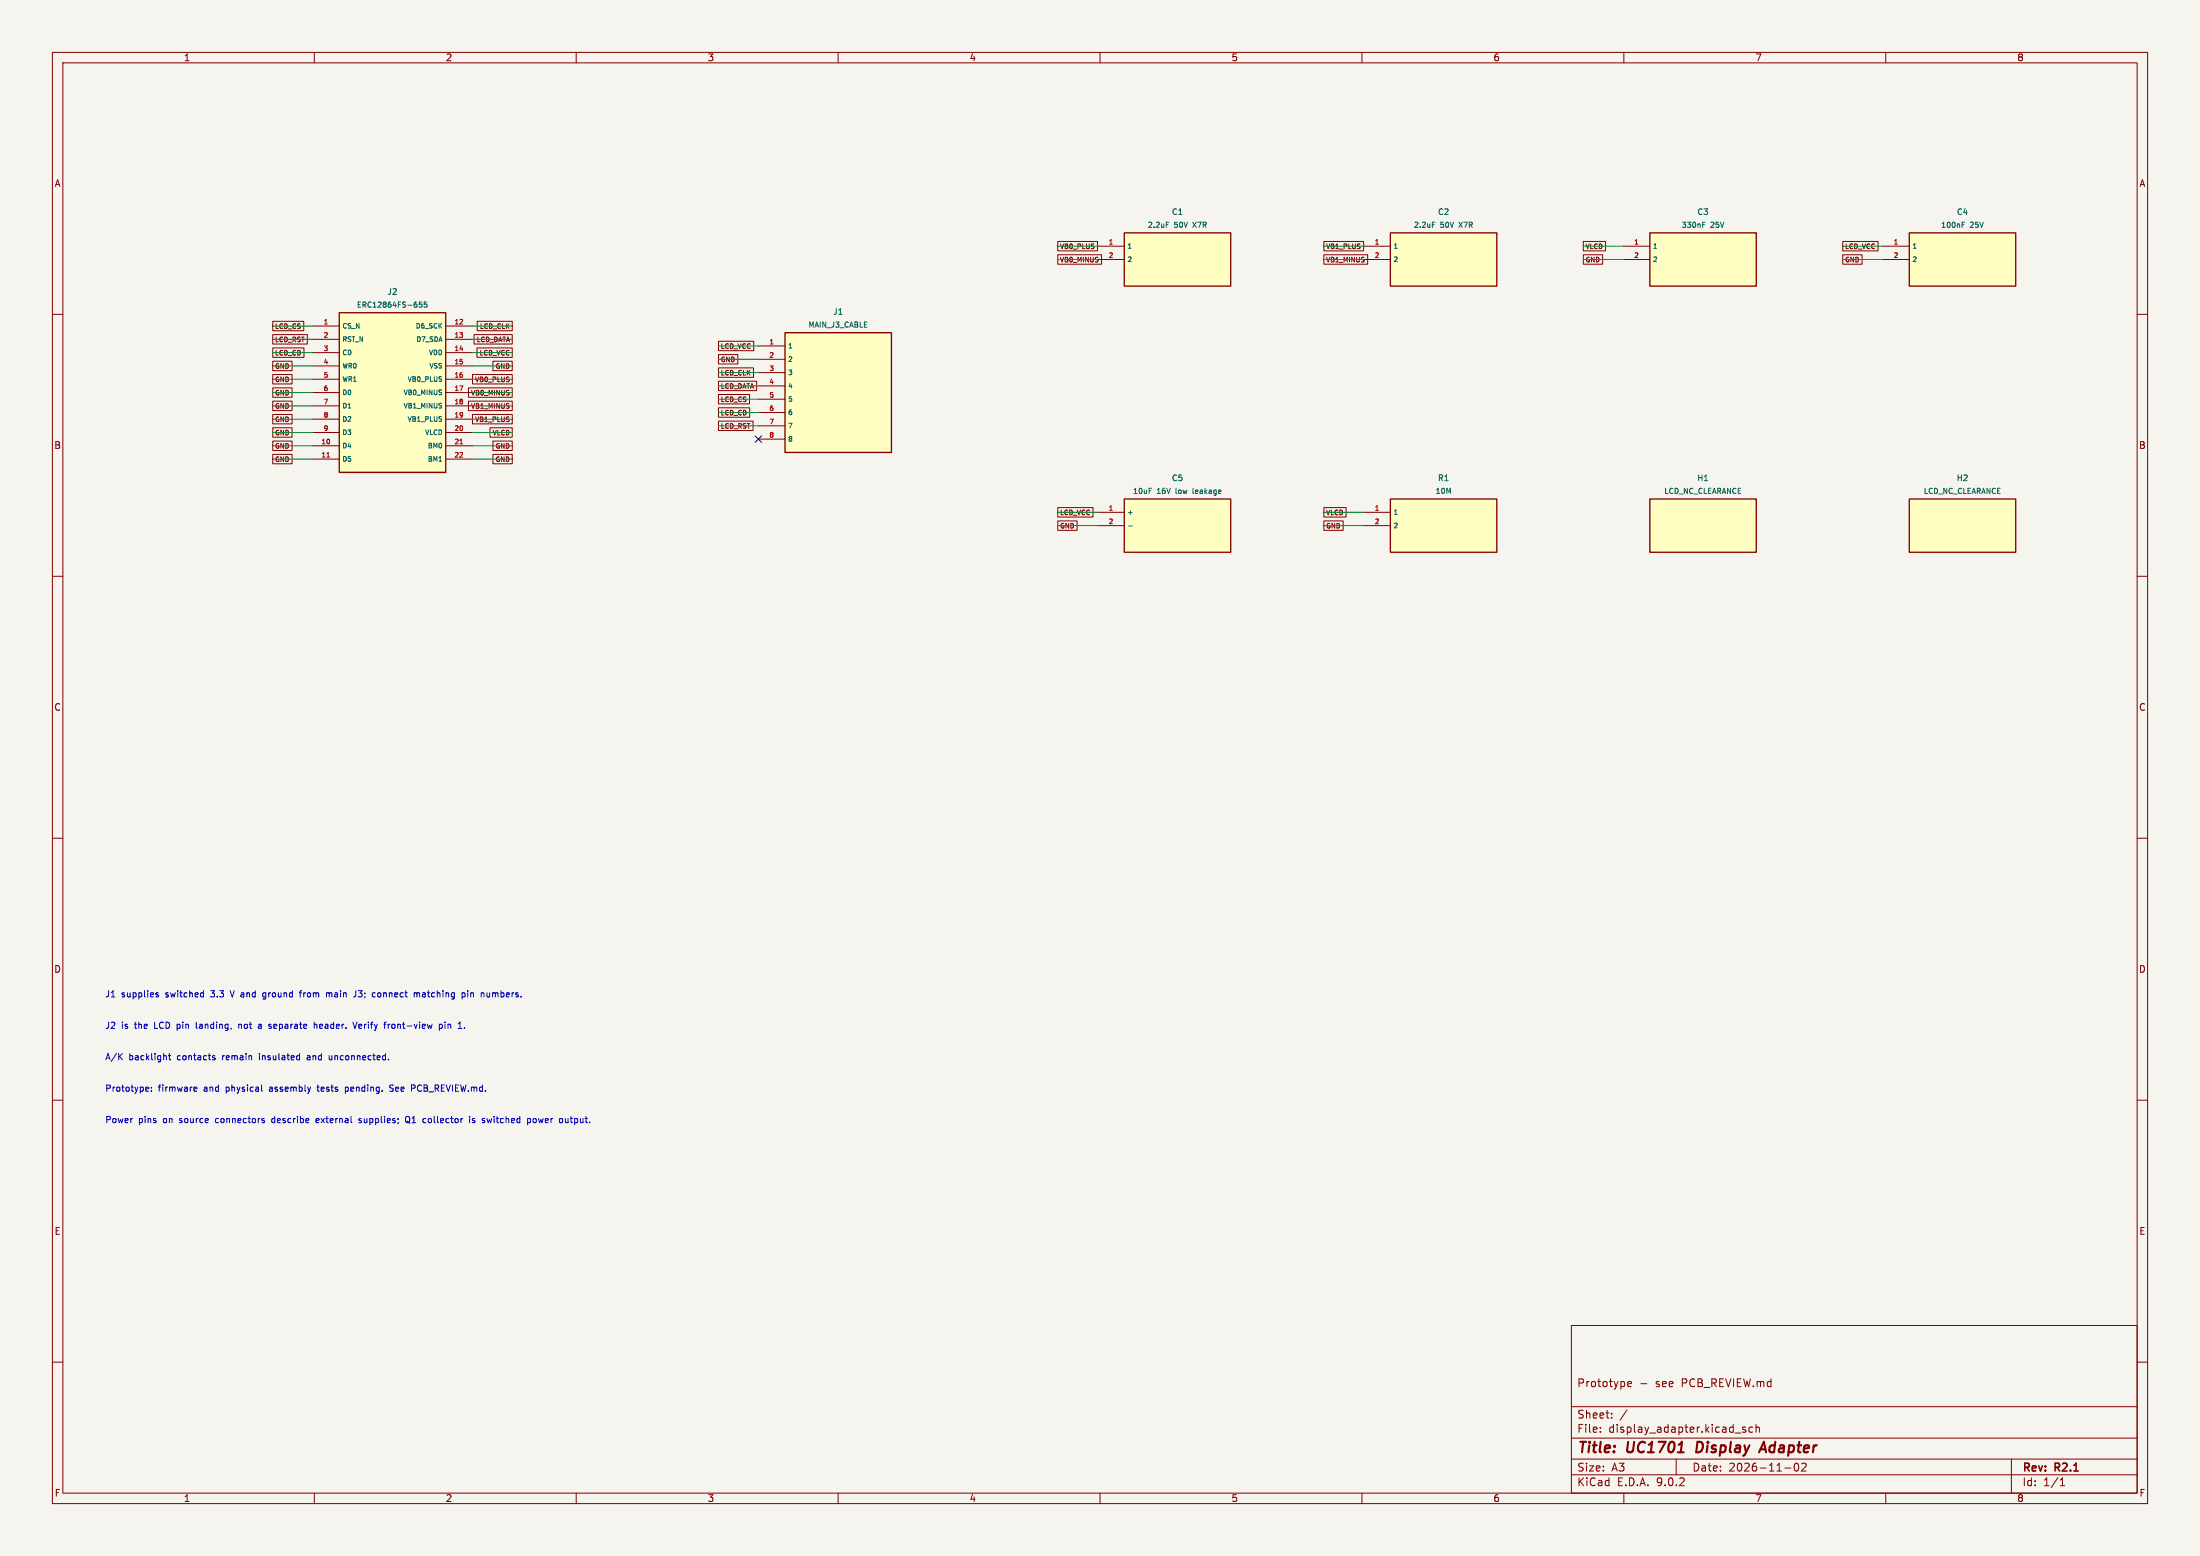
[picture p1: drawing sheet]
(kicad_sch (version 20230121) (generator eeschema) (paper "A3") (title_block (title "UC1701 Display Adapter") (date "2026-11-02") (rev "R2.1") (comment 1 "Prototype - see PCB_REVIEW.md")) (lib_symbols (symbol "MW:MW_J2" (pin_names (offset .508)) (in_bom yes) (on_board yes) (property "Reference" "J2" (at 0 19.2400 0) (effects (font (size 1 1)))) (property "Value" "ERC12864FS-655" (at 0 16.7400 0) (effects (font (size 1 1)))) (symbol "MW_J2_0_1" (rectangle (start -10.16 -15.2400) (end 10.16 15.2400) (stroke (width .254) (type default)) (fill (type background)))) (symbol "MW_J2_1_1" (pin input line (at -15.2400 12.7000 0) (length 5.08) (name "CS_N" (effects (font (size .9 .9)))) (number "1" (effects (font (size .9 .9))))) (pin input line (at -15.2400 10.1600 0) (length 5.08) (name "RST_N" (effects (font (size .9 .9)))) (number "2" (effects (font (size .9 .9))))) (pin input line (at -15.2400 7.6200 0) (length 5.08) (name "CD" (effects (font (size .9 .9)))) (number "3" (effects (font (size .9 .9))))) (pin input line (at -15.2400 5.0800 0) (length 5.08) (name "WR0" (effects (font (size .9 .9)))) (number "4" (effects (font (size .9 .9))))) (pin input line (at -15.2400 2.5400 0) (length 5.08) (name "WR1" (effects (font (size .9 .9)))) (number "5" (effects (font (size .9 .9))))) (pin input line (at -15.2400 0.0000 0) (length 5.08) (name "D0" (effects (font (size .9 .9)))) (number "6" (effects (font (size .9 .9))))) (pin input line (at -15.2400 -2.5400 0) (length 5.08) (name "D1" (effects (font (size .9 .9)))) (number "7" (effects (font (size .9 .9))))) (pin input line (at -15.2400 -5.0800 0) (length 5.08) (name "D2" (effects (font (size .9 .9)))) (number "8" (effects (font (size .9 .9))))) (pin input line (at -15.2400 -7.6200 0) (length 5.08) (name "D3" (effects (font (size .9 .9)))) (number "9" (effects (font (size .9 .9))))) (pin input line (at -15.2400 -10.1600 0) (length 5.08) (name "D4" (effects (font (size .9 .9)))) (number "10" (effects (font (size .9 .9))))) (pin input line (at -15.2400 -12.7000 0) (length 5.08) (name "D5" (effects (font (size .9 .9)))) (number "11" (effects (font (size .9 .9))))) (pin input line (at 15.2400 12.7000 180) (length 5.08) (name "D6_SCK" (effects (font (size .9 .9)))) (number "12" (effects (font (size .9 .9))))) (pin input line (at 15.2400 10.1600 180) (length 5.08) (name "D7_SDA" (effects (font (size .9 .9)))) (number "13" (effects (font (size .9 .9))))) (pin power_in line (at 15.2400 7.6200 180) (length 5.08) (name "VDD" (effects (font (size .9 .9)))) (number "14" (effects (font (size .9 .9))))) (pin power_in line (at 15.2400 5.0800 180) (length 5.08) (name "VSS" (effects (font (size .9 .9)))) (number "15" (effects (font (size .9 .9))))) (pin passive line (at 15.2400 2.5400 180) (length 5.08) (name "VB0_PLUS" (effects (font (size .9 .9)))) (number "16" (effects (font (size .9 .9))))) (pin passive line (at 15.2400 0.0000 180) (length 5.08) (name "VB0_MINUS" (effects (font (size .9 .9)))) (number "17" (effects (font (size .9 .9))))) (pin passive line (at 15.2400 -2.5400 180) (length 5.08) (name "VB1_MINUS" (effects (font (size .9 .9)))) (number "18" (effects (font (size .9 .9))))) (pin passive line (at 15.2400 -5.0800 180) (length 5.08) (name "VB1_PLUS" (effects (font (size .9 .9)))) (number "19" (effects (font (size .9 .9))))) (pin power_out line (at 15.2400 -7.6200 180) (length 5.08) (name "VLCD" (effects (font (size .9 .9)))) (number "20" (effects (font (size .9 .9))))) (pin input line (at 15.2400 -10.1600 180) (length 5.08) (name "BM0" (effects (font (size .9 .9)))) (number "21" (effects (font (size .9 .9))))) (pin input line (at 15.2400 -12.7000 180) (length 5.08) (name "BM1" (effects (font (size .9 .9)))) (number "22" (effects (font (size .9 .9))))))) (symbol "MW:MW_J1" (pin_names (offset .508)) (in_bom yes) (on_board yes) (property "Reference" "J1" (at 0 15.4300 0) (effects (font (size 1 1)))) (property "Value" "MAIN_J3_CABLE" (at 0 12.9300 0) (effects (font (size 1 1)))) (symbol "MW_J1_0_1" (rectangle (start -10.16 -11.4300) (end 10.16 11.4300) (stroke (width .254) (type default)) (fill (type background)))) (symbol "MW_J1_1_1" (pin power_out line (at -15.2400 8.8900 0) (length 5.08) (name "1" (effects (font (size .9 .9)))) (number "1" (effects (font (size .9 .9))))) (pin power_out line (at -15.2400 6.3500 0) (length 5.08) (name "2" (effects (font (size .9 .9)))) (number "2" (effects (font (size .9 .9))))) (pin output line (at -15.2400 3.8100 0) (length 5.08) (name "3" (effects (font (size .9 .9)))) (number "3" (effects (font (size .9 .9))))) (pin output line (at -15.2400 1.2700 0) (length 5.08) (name "4" (effects (font (size .9 .9)))) (number "4" (effects (font (size .9 .9))))) (pin output line (at -15.2400 -1.2700 0) (length 5.08) (name "5" (effects (font (size .9 .9)))) (number "5" (effects (font (size .9 .9))))) (pin output line (at -15.2400 -3.8100 0) (length 5.08) (name "6" (effects (font (size .9 .9)))) (number "6" (effects (font (size .9 .9))))) (pin output line (at -15.2400 -6.3500 0) (length 5.08) (name "7" (effects (font (size .9 .9)))) (number "7" (effects (font (size .9 .9))))) (pin output line (at -15.2400 -8.8900 0) (length 5.08) (name "8" (effects (font (size .9 .9)))) (number "8" (effects (font (size .9 .9))))))) (symbol "MW:MW_C1" (pin_names (offset .508)) (in_bom yes) (on_board yes) (property "Reference" "C1" (at 0 9.0800 0) (effects (font (size 1 1)))) (property "Value" "2.2uF 50V X7R" (at 0 6.5800 0) (effects (font (size 1 1)))) (symbol "MW_C1_0_1" (rectangle (start -10.16 -5.0800) (end 10.16 5.0800) (stroke (width .254) (type default)) (fill (type background)))) (symbol "MW_C1_1_1" (pin passive line (at -15.2400 2.5400 0) (length 5.08) (name "1" (effects (font (size .9 .9)))) (number "1" (effects (font (size .9 .9))))) (pin passive line (at -15.2400 0.0000 0) (length 5.08) (name "2" (effects (font (size .9 .9)))) (number "2" (effects (font (size .9 .9))))))) (symbol "MW:MW_C2" (pin_names (offset .508)) (in_bom yes) (on_board yes) (property "Reference" "C2" (at 0 9.0800 0) (effects (font (size 1 1)))) (property "Value" "2.2uF 50V X7R" (at 0 6.5800 0) (effects (font (size 1 1)))) (symbol "MW_C2_0_1" (rectangle (start -10.16 -5.0800) (end 10.16 5.0800) (stroke (width .254) (type default)) (fill (type background)))) (symbol "MW_C2_1_1" (pin passive line (at -15.2400 2.5400 0) (length 5.08) (name "1" (effects (font (size .9 .9)))) (number "1" (effects (font (size .9 .9))))) (pin passive line (at -15.2400 0.0000 0) (length 5.08) (name "2" (effects (font (size .9 .9)))) (number "2" (effects (font (size .9 .9))))))) (symbol "MW:MW_C3" (pin_names (offset .508)) (in_bom yes) (on_board yes) (property "Reference" "C3" (at 0 9.0800 0) (effects (font (size 1 1)))) (property "Value" "330nF 25V" (at 0 6.5800 0) (effects (font (size 1 1)))) (symbol "MW_C3_0_1" (rectangle (start -10.16 -5.0800) (end 10.16 5.0800) (stroke (width .254) (type default)) (fill (type background)))) (symbol "MW_C3_1_1" (pin passive line (at -15.2400 2.5400 0) (length 5.08) (name "1" (effects (font (size .9 .9)))) (number "1" (effects (font (size .9 .9))))) (pin passive line (at -15.2400 0.0000 0) (length 5.08) (name "2" (effects (font (size .9 .9)))) (number "2" (effects (font (size .9 .9))))))) (symbol "MW:MW_C4" (pin_names (offset .508)) (in_bom yes) (on_board yes) (property "Reference" "C4" (at 0 9.0800 0) (effects (font (size 1 1)))) (property "Value" "100nF 25V" (at 0 6.5800 0) (effects (font (size 1 1)))) (symbol "MW_C4_0_1" (rectangle (start -10.16 -5.0800) (end 10.16 5.0800) (stroke (width .254) (type default)) (fill (type background)))) (symbol "MW_C4_1_1" (pin passive line (at -15.2400 2.5400 0) (length 5.08) (name "1" (effects (font (size .9 .9)))) (number "1" (effects (font (size .9 .9))))) (pin passive line (at -15.2400 0.0000 0) (length 5.08) (name "2" (effects (font (size .9 .9)))) (number "2" (effects (font (size .9 .9))))))) (symbol "MW:MW_C5" (pin_names (offset .508)) (in_bom yes) (on_board yes) (property "Reference" "C5" (at 0 9.0800 0) (effects (font (size 1 1)))) (property "Value" "10uF 16V low leakage" (at 0 6.5800 0) (effects (font (size 1 1)))) (symbol "MW_C5_0_1" (rectangle (start -10.16 -5.0800) (end 10.16 5.0800) (stroke (width .254) (type default)) (fill (type background)))) (symbol "MW_C5_1_1" (pin passive line (at -15.2400 2.5400 0) (length 5.08) (name "+" (effects (font (size .9 .9)))) (number "1" (effects (font (size .9 .9))))) (pin passive line (at -15.2400 0.0000 0) (length 5.08) (name "-" (effects (font (size .9 .9)))) (number "2" (effects (font (size .9 .9))))))) (symbol "MW:MW_R1" (pin_names (offset .508)) (in_bom yes) (on_board yes) (property "Reference" "R1" (at 0 9.0800 0) (effects (font (size 1 1)))) (property "Value" "10M" (at 0 6.5800 0) (effects (font (size 1 1)))) (symbol "MW_R1_0_1" (rectangle (start -10.16 -5.0800) (end 10.16 5.0800) (stroke (width .254) (type default)) (fill (type background)))) (symbol "MW_R1_1_1" (pin passive line (at -15.2400 2.5400 0) (length 5.08) (name "1" (effects (font (size .9 .9)))) (number "1" (effects (font (size .9 .9))))) (pin passive line (at -15.2400 0.0000 0) (length 5.08) (name "2" (effects (font (size .9 .9)))) (number "2" (effects (font (size .9 .9))))))) (symbol "MW:MW_H1" (pin_names (offset .508)) (in_bom yes) (on_board yes) (property "Reference" "H1" (at 0 9.0800 0) (effects (font (size 1 1)))) (property "Value" "LCD_NC_CLEARANCE" (at 0 6.5800 0) (effects (font (size 1 1)))) (symbol "MW_H1_0_1" (rectangle (start -10.16 -5.0800) (end 10.16 5.0800) (stroke (width .254) (type default)) (fill (type background)))) (symbol "MW_H1_1_1" )) (symbol "MW:MW_H2" (pin_names (offset .508)) (in_bom yes) (on_board yes) (property "Reference" "H2" (at 0 9.0800 0) (effects (font (size 1 1)))) (property "Value" "LCD_NC_CLEARANCE" (at 0 6.5800 0) (effects (font (size 1 1)))) (symbol "MW_H2_0_1" (rectangle (start -10.16 -5.0800) (end 10.16 5.0800) (stroke (width .254) (type default)) (fill (type background)))) (symbol "MW_H2_1_1" ))) (wire (pts (xy 59.6900 62.2300) (xy 52.0700 62.2300)) (stroke (width 0) (type default))) (global_label "LCD_CS" (shape passive) (at 52.0700 62.2300 0) (effects (font (size .9 .9)) (justify left))) (wire (pts (xy 59.6900 64.7700) (xy 52.0700 64.7700)) (stroke (width 0) (type default))) (global_label "LCD_RST" (shape passive) (at 52.0700 64.7700 0) (effects (font (size .9 .9)) (justify left))) (wire (pts (xy 59.6900 67.3100) (xy 52.0700 67.3100)) (stroke (width 0) (type default))) (global_label "LCD_CD" (shape passive) (at 52.0700 67.3100 0) (effects (font (size .9 .9)) (justify left))) (wire (pts (xy 59.6900 69.8500) (xy 52.0700 69.8500)) (stroke (width 0) (type default))) (global_label "GND" (shape passive) (at 52.0700 69.8500 0) (effects (font (size .9 .9)) (justify left))) (wire (pts (xy 59.6900 72.3900) (xy 52.0700 72.3900)) (stroke (width 0) (type default))) (global_label "GND" (shape passive) (at 52.0700 72.3900 0) (effects (font (size .9 .9)) (justify left))) (wire (pts (xy 59.6900 74.9300) (xy 52.0700 74.9300)) (stroke (width 0) (type default))) (global_label "GND" (shape passive) (at 52.0700 74.9300 0) (effects (font (size .9 .9)) (justify left))) (wire (pts (xy 59.6900 77.4700) (xy 52.0700 77.4700)) (stroke (width 0) (type default))) (global_label "GND" (shape passive) (at 52.0700 77.4700 0) (effects (font (size .9 .9)) (justify left))) (wire (pts (xy 59.6900 80.0100) (xy 52.0700 80.0100)) (stroke (width 0) (type default))) (global_label "GND" (shape passive) (at 52.0700 80.0100 0) (effects (font (size .9 .9)) (justify left))) (wire (pts (xy 59.6900 82.5500) (xy 52.0700 82.5500)) (stroke (width 0) (type default))) (global_label "GND" (shape passive) (at 52.0700 82.5500 0) (effects (font (size .9 .9)) (justify left))) (wire (pts (xy 59.6900 85.0900) (xy 52.0700 85.0900)) (stroke (width 0) (type default))) (global_label "GND" (shape passive) (at 52.0700 85.0900 0) (effects (font (size .9 .9)) (justify left))) (wire (pts (xy 59.6900 87.6300) (xy 52.0700 87.6300)) (stroke (width 0) (type default))) (global_label "GND" (shape passive) (at 52.0700 87.6300 0) (effects (font (size .9 .9)) (justify left))) (wire (pts (xy 90.1700 62.2300) (xy 97.7900 62.2300)) (stroke (width 0) (type default))) (global_label "LCD_CLK" (shape passive) (at 97.7900 62.2300 180) (effects (font (size .9 .9)) (justify right))) (wire (pts (xy 90.1700 64.7700) (xy 97.7900 64.7700)) (stroke (width 0) (type default))) (global_label "LCD_DATA" (shape passive) (at 97.7900 64.7700 180) (effects (font (size .9 .9)) (justify right))) (wire (pts (xy 90.1700 67.3100) (xy 97.7900 67.3100)) (stroke (width 0) (type default))) (global_label "LCD_VCC" (shape passive) (at 97.7900 67.3100 180) (effects (font (size .9 .9)) (justify right))) (wire (pts (xy 90.1700 69.8500) (xy 97.7900 69.8500)) (stroke (width 0) (type default))) (global_label "GND" (shape passive) (at 97.7900 69.8500 180) (effects (font (size .9 .9)) (justify right))) (wire (pts (xy 90.1700 72.3900) (xy 97.7900 72.3900)) (stroke (width 0) (type default))) (global_label "VB0_PLUS" (shape passive) (at 97.7900 72.3900 180) (effects (font (size .9 .9)) (justify right))) (wire (pts (xy 90.1700 74.9300) (xy 97.7900 74.9300)) (stroke (width 0) (type default))) (global_label "VB0_MINUS" (shape passive) (at 97.7900 74.9300 180) (effects (font (size .9 .9)) (justify right))) (wire (pts (xy 90.1700 77.4700) (xy 97.7900 77.4700)) (stroke (width 0) (type default))) (global_label "VB1_MINUS" (shape passive) (at 97.7900 77.4700 180) (effects (font (size .9 .9)) (justify right))) (wire (pts (xy 90.1700 80.0100) (xy 97.7900 80.0100)) (stroke (width 0) (type default))) (global_label "VB1_PLUS" (shape passive) (at 97.7900 80.0100 180) (effects (font (size .9 .9)) (justify right))) (wire (pts (xy 90.1700 82.5500) (xy 97.7900 82.5500)) (stroke (width 0) (type default))) (global_label "VLCD" (shape passive) (at 97.7900 82.5500 180) (effects (font (size .9 .9)) (justify right))) (wire (pts (xy 90.1700 85.0900) (xy 97.7900 85.0900)) (stroke (width 0) (type default))) (global_label "GND" (shape passive) (at 97.7900 85.0900 180) (effects (font (size .9 .9)) (justify right))) (wire (pts (xy 90.1700 87.6300) (xy 97.7900 87.6300)) (stroke (width 0) (type default))) (global_label "GND" (shape passive) (at 97.7900 87.6300 180) (effects (font (size .9 .9)) (justify right))) (wire (pts (xy 144.7800 66.0400) (xy 137.1600 66.0400)) (stroke (width 0) (type default))) (global_label "LCD_VCC" (shape passive) (at 137.1600 66.0400 0) (effects (font (size .9 .9)) (justify left))) (wire (pts (xy 144.7800 68.5800) (xy 137.1600 68.5800)) (stroke (width 0) (type default))) (global_label "GND" (shape passive) (at 137.1600 68.5800 0) (effects (font (size .9 .9)) (justify left))) (wire (pts (xy 144.7800 71.1200) (xy 137.1600 71.1200)) (stroke (width 0) (type default))) (global_label "LCD_CLK" (shape passive) (at 137.1600 71.1200 0) (effects (font (size .9 .9)) (justify left))) (wire (pts (xy 144.7800 73.6600) (xy 137.1600 73.6600)) (stroke (width 0) (type default))) (global_label "LCD_DATA" (shape passive) (at 137.1600 73.6600 0) (effects (font (size .9 .9)) (justify left))) (wire (pts (xy 144.7800 76.2000) (xy 137.1600 76.2000)) (stroke (width 0) (type default))) (global_label "LCD_CS" (shape passive) (at 137.1600 76.2000 0) (effects (font (size .9 .9)) (justify left))) (wire (pts (xy 144.7800 78.7400) (xy 137.1600 78.7400)) (stroke (width 0) (type default))) (global_label "LCD_CD" (shape passive) (at 137.1600 78.7400 0) (effects (font (size .9 .9)) (justify left))) (wire (pts (xy 144.7800 81.2800) (xy 137.1600 81.2800)) (stroke (width 0) (type default))) (global_label "LCD_RST" (shape passive) (at 137.1600 81.2800 0) (effects (font (size .9 .9)) (justify left))) (no_connect (at 144.7800 83.8200)) (wire (pts (xy 209.5500 46.9900) (xy 201.9300 46.9900)) (stroke (width 0) (type default))) (global_label "VB0_PLUS" (shape passive) (at 201.9300 46.9900 0) (effects (font (size .9 .9)) (justify left))) (wire (pts (xy 209.5500 49.5300) (xy 201.9300 49.5300)) (stroke (width 0) (type default))) (global_label "VB0_MINUS" (shape passive) (at 201.9300 49.5300 0) (effects (font (size .9 .9)) (justify left))) (wire (pts (xy 260.3500 46.9900) (xy 252.7300 46.9900)) (stroke (width 0) (type default))) (global_label "VB1_PLUS" (shape passive) (at 252.7300 46.9900 0) (effects (font (size .9 .9)) (justify left))) (wire (pts (xy 260.3500 49.5300) (xy 252.7300 49.5300)) (stroke (width 0) (type default))) (global_label "VB1_MINUS" (shape passive) (at 252.7300 49.5300 0) (effects (font (size .9 .9)) (justify left))) (wire (pts (xy 309.8800 46.9900) (xy 302.2600 46.9900)) (stroke (width 0) (type default))) (global_label "VLCD" (shape passive) (at 302.2600 46.9900 0) (effects (font (size .9 .9)) (justify left))) (wire (pts (xy 309.8800 49.5300) (xy 302.2600 49.5300)) (stroke (width 0) (type default))) (global_label "GND" (shape passive) (at 302.2600 49.5300 0) (effects (font (size .9 .9)) (justify left))) (wire (pts (xy 359.4100 46.9900) (xy 351.7900 46.9900)) (stroke (width 0) (type default))) (global_label "LCD_VCC" (shape passive) (at 351.7900 46.9900 0) (effects (font (size .9 .9)) (justify left))) (wire (pts (xy 359.4100 49.5300) (xy 351.7900 49.5300)) (stroke (width 0) (type default))) (global_label "GND" (shape passive) (at 351.7900 49.5300 0) (effects (font (size .9 .9)) (justify left))) (wire (pts (xy 209.5500 97.7900) (xy 201.9300 97.7900)) (stroke (width 0) (type default))) (global_label "LCD_VCC" (shape passive) (at 201.9300 97.7900 0) (effects (font (size .9 .9)) (justify left))) (wire (pts (xy 209.5500 100.3300) (xy 201.9300 100.3300)) (stroke (width 0) (type default))) (global_label "GND" (shape passive) (at 201.9300 100.3300 0) (effects (font (size .9 .9)) (justify left))) (wire (pts (xy 260.3500 97.7900) (xy 252.7300 97.7900)) (stroke (width 0) (type default))) (global_label "VLCD" (shape passive) (at 252.7300 97.7900 0) (effects (font (size .9 .9)) (justify left))) (wire (pts (xy 260.3500 100.3300) (xy 252.7300 100.3300)) (stroke (width 0) (type default))) (global_label "GND" (shape passive) (at 252.7300 100.3300 0) (effects (font (size .9 .9)) (justify left))) (text "J1 supplies switched 3.3 V and ground from main J3; connect matching pin numbers." (at 20 190 0) (effects (font (size 1.2 1.2)) (justify left))) (text "J2 is the LCD pin landing, not a separate header. Verify front-view pin 1." (at 20 196 0) (effects (font (size 1.2 1.2)) (justify left))) (text "A/K backlight contacts remain insulated and unconnected." (at 20 202 0) (effects (font (size 1.2 1.2)) (justify left))) (text "Prototype: firmware and physical assembly tests pending. See PCB_REVIEW.md." (at 20 208 0) (effects (font (size 1.2 1.2)) (justify left))) (text "Power pins on source connectors describe external supplies; Q1 collector is switched power output." (at 20 214 0) (effects (font (size 1.2 1.2)) (justify left))) (symbol (lib_id "MW:MW_J2") (at 74.9300 74.9300 0) (unit 1) (in_bom yes) (on_board yes) (property "Reference" "J2" (at 74.9300 55.6900 0) (effects (font (size 1.1 1.1)))) (property "Value" "ERC12864FS-655" (at 74.9300 58.1900 0) (effects (font (size 1 1)))) (property "Footprint" "MW_footprints:PinHeader_1x22_P1.27mm_Vertical" (at 74.9300 74.9300 0) (effects (font (size 1 1)) hide)) (pin "1") (pin "2") (pin "3") (pin "4") (pin "5") (pin "6") (pin "7") (pin "8") (pin "9") (pin "10") (pin "11") (pin "12") (pin "13") (pin "14") (pin "15") (pin "16") (pin "17") (pin "18") (pin "19") (pin "20") (pin "21") (pin "22")) (symbol (lib_id "MW:MW_J1") (at 160.0200 74.9300 0) (unit 1) (in_bom yes) (on_board yes) (property "Reference" "J1" (at 160.0200 59.5000 0) (effects (font (size 1.1 1.1)))) (property "Value" "MAIN_J3_CABLE" (at 160.0200 62.0000 0) (effects (font (size 1 1)))) (property "Footprint" "MW_footprints:PinHeader_1x08_P2.54mm_Vertical" (at 160.0200 74.9300 0) (effects (font (size 1 1)) hide)) (pin "1") (pin "2") (pin "3") (pin "4") (pin "5") (pin "6") (pin "7") (pin "8")) (symbol (lib_id "MW:MW_C1") (at 224.7900 49.5300 0) (unit 1) (in_bom yes) (on_board yes) (property "Reference" "C1" (at 224.7900 40.4500 0) (effects (font (size 1.1 1.1)))) (property "Value" "2.2uF 50V X7R" (at 224.7900 42.9500 0) (effects (font (size 1 1)))) (property "Footprint" "MW_footprints:C_Radial_L4.5mm_W3.0mm_P2.50mm" (at 224.7900 49.5300 0) (effects (font (size 1 1)) hide)) (pin "1") (pin "2")) (symbol (lib_id "MW:MW_C2") (at 275.5900 49.5300 0) (unit 1) (in_bom yes) (on_board yes) (property "Reference" "C2" (at 275.5900 40.4500 0) (effects (font (size 1.1 1.1)))) (property "Value" "2.2uF 50V X7R" (at 275.5900 42.9500 0) (effects (font (size 1 1)))) (property "Footprint" "MW_footprints:C_Radial_L4.5mm_W3.0mm_P2.50mm" (at 275.5900 49.5300 0) (effects (font (size 1 1)) hide)) (pin "1") (pin "2")) (symbol (lib_id "MW:MW_C3") (at 325.1200 49.5300 0) (unit 1) (in_bom yes) (on_board yes) (property "Reference" "C3" (at 325.1200 40.4500 0) (effects (font (size 1.1 1.1)))) (property "Value" "330nF 25V" (at 325.1200 42.9500 0) (effects (font (size 1 1)))) (property "Footprint" "MW_footprints:C_Disc_D3.0mm_W1.6mm_P2.50mm" (at 325.1200 49.5300 0) (effects (font (size 1 1)) hide)) (pin "1") (pin "2")) (symbol (lib_id "MW:MW_C4") (at 374.6500 49.5300 0) (unit 1) (in_bom yes) (on_board yes) (property "Reference" "C4" (at 374.6500 40.4500 0) (effects (font (size 1.1 1.1)))) (property "Value" "100nF 25V" (at 374.6500 42.9500 0) (effects (font (size 1 1)))) (property "Footprint" "MW_footprints:C_Disc_D3.0mm_W1.6mm_P2.50mm" (at 374.6500 49.5300 0) (effects (font (size 1 1)) hide)) (pin "1") (pin "2")) (symbol (lib_id "MW:MW_C5") (at 224.7900 100.3300 0) (unit 1) (in_bom yes) (on_board yes) (property "Reference" "C5" (at 224.7900 91.2500 0) (effects (font (size 1.1 1.1)))) (property "Value" "10uF 16V low leakage" (at 224.7900 93.7500 0) (effects (font (size 1 1)))) (property "Footprint" "MW_footprints:CP_Radial_D4.0mm_P1.50mm" (at 224.7900 100.3300 0) (effects (font (size 1 1)) hide)) (pin "1") (pin "2")) (symbol (lib_id "MW:MW_R1") (at 275.5900 100.3300 0) (unit 1) (in_bom yes) (on_board yes) (property "Reference" "R1" (at 275.5900 91.2500 0) (effects (font (size 1.1 1.1)))) (property "Value" "10M" (at 275.5900 93.7500 0) (effects (font (size 1 1)))) (property "Footprint" "MW_footprints:R_Axial_DIN0207_L6.3mm_D2.5mm_P7.62mm_Horizontal" (at 275.5900 100.3300 0) (effects (font (size 1 1)) hide)) (pin "1") (pin "2")) (symbol (lib_id "MW:MW_H1") (at 325.1200 100.3300 0) (unit 1) (in_bom no) (on_board yes) (property "Reference" "H1" (at 325.1200 91.2500 0) (effects (font (size 1.1 1.1)))) (property "Value" "LCD_NC_CLEARANCE" (at 325.1200 93.7500 0) (effects (font (size 1 1)))) (property "Footprint" "MW_footprints:MountingHole_2.1mm" (at 325.1200 100.3300 0) (effects (font (size 1 1)) hide)) ) (symbol (lib_id "MW:MW_H2") (at 374.6500 100.3300 0) (unit 1) (in_bom no) (on_board yes) (property "Reference" "H2" (at 374.6500 91.2500 0) (effects (font (size 1.1 1.1)))) (property "Value" "LCD_NC_CLEARANCE" (at 374.6500 93.7500 0) (effects (font (size 1 1)))) (property "Footprint" "MW_footprints:MountingHole_2.1mm" (at 374.6500 100.3300 0) (effects (font (size 1 1)) hide)) ) (sheet_instances (path "" (page "1"))) (symbol_instances (path "" (reference "J2") (unit 1) (value "ERC12864FS-655") (footprint "MW_footprints:PinHeader_1x22_P1.27mm_Vertical")) (path "" (reference "J1") (unit 1) (value "MAIN_J3_CABLE") (footprint "MW_footprints:PinHeader_1x08_P2.54mm_Vertical")) (path "" (reference "C1") (unit 1) (value "2.2uF 50V X7R") (footprint "MW_footprints:C_Radial_L4.5mm_W3.0mm_P2.50mm")) (path "" (reference "C2") (unit 1) (value "2.2uF 50V X7R") (footprint "MW_footprints:C_Radial_L4.5mm_W3.0mm_P2.50mm")) (path "" (reference "C3") (unit 1) (value "330nF 25V") (footprint "MW_footprints:C_Disc_D3.0mm_W1.6mm_P2.50mm")) (path "" (reference "C4") (unit 1) (value "100nF 25V") (footprint "MW_footprints:C_Disc_D3.0mm_W1.6mm_P2.50mm")) (path "" (reference "C5") (unit 1) (value "10uF 16V low leakage") (footprint "MW_footprints:CP_Radial_D4.0mm_P1.50mm")) (path "" (reference "R1") (unit 1) (value "10M") (footprint "MW_footprints:R_Axial_DIN0207_L6.3mm_D2.5mm_P7.62mm_Horizontal")) (path "" (reference "H1") (unit 1) (value "LCD_NC_CLEARANCE") (footprint "MW_footprints:MountingHole_2.1mm")) (path "" (reference "H2") (unit 1) (value "LCD_NC_CLEARANCE") (footprint "MW_footprints:MountingHole_2.1mm"))))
